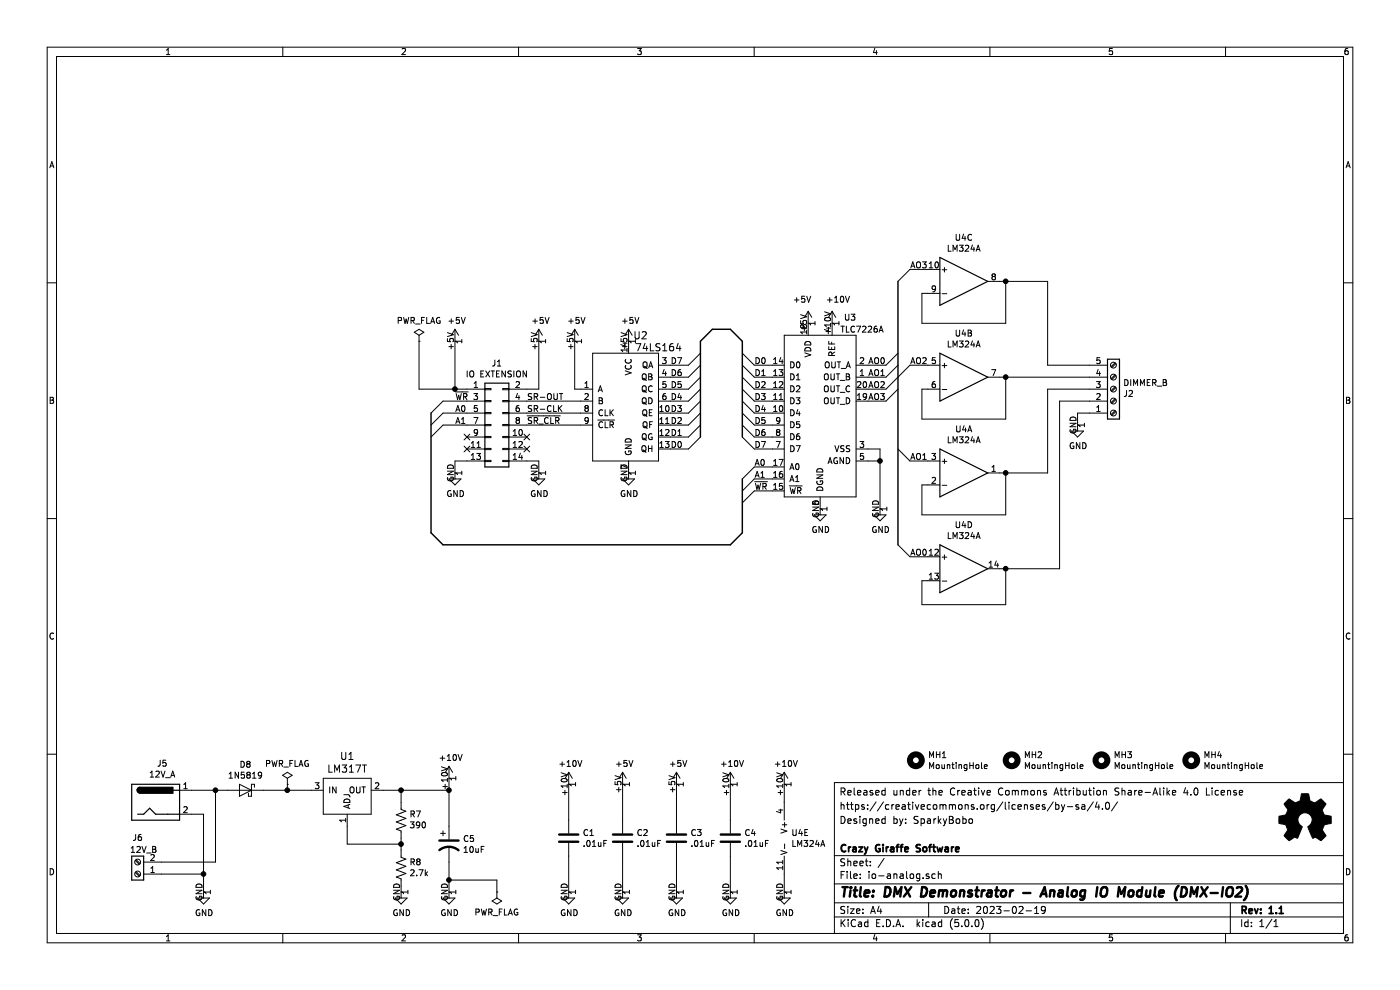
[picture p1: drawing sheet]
EESchema Schematic File Version 4
LIBS:io-analog-cache
EELAYER 26 0
EELAYER END
$Descr A4 11693 8268
encoding utf-8
Sheet 1 1
Title "DMX Demonstrator - Analog IO Module (DMX-IO2)"
Date "2023-02-19"
Rev "1.1"
Comp "Crazy Giraffe Software"
Comment1 ""
Comment2 "Designed by: SparkyBobo"
Comment3 "https://creativecommons.org/licenses/by-sa/4.0/"
Comment4 "Released under the Creative Commons Attribution Share-Alike 4.0 License"
$EndDescr
Wire Wire Line
	4150 7350 3750 7350
Wire Wire Line
	4150 7450 4150 7350
$Comp
L power:PWR_FLAG #FLG0101
U 1 1
P 4150 7450
F 0 "#FLG0101" H 4150 7525 50  0001 C CNN
F 1 "PWR_FLAG" H 4150 7623 50  0000 C CNN
F 2 "" H 4150 7450 50  0001 C CNN
F 3 "~" H 4150 7450 50  0001 C CNN
	1    4150 7450
	-1   0    0    1   
$EndComp
Text Label 6300 4100 0    50   ~ 0
~WR
Text Label 6300 3900 0    50   ~ 0
A0
Text Label 6300 4000 0    50   ~ 0
A1
$Comp
L power:GND #PWR0105
U 1 1
P 5250 3950
F 0 "#PWR0105" H 5250 3700 50  0001 C CNN
F 1 "GND" H 5255 3777 50  0000 C CNN
F 2 "" H 5250 3950 50  0001 C CNN
F 3 "" H 5250 3950 50  0001 C CNN
	1    5250 3950
	1    0    0    -1  
$EndComp
$Comp
L power:+5V #PWR0106
U 1 1
P 5250 2850
F 0 "#PWR0106" H 5250 2700 50  0001 C CNN
F 1 "+5V" H 5265 3023 50  0000 C CNN
F 2 "" H 5250 2850 50  0001 C CNN
F 3 "" H 5250 2850 50  0001 C CNN
	1    5250 2850
	1    0    0    -1  
$EndComp
Wire Wire Line
	4800 3250 4850 3250
Wire Wire Line
	6450 3050 6300 3050
$Comp
L power:GND #PWR0108
U 1 1
P 6850 4250
F 0 "#PWR0108" H 6850 4000 50  0001 C CNN
F 1 "GND" H 6855 4077 50  0000 C CNN
F 2 "" H 6850 4250 50  0001 C CNN
F 3 "" H 6850 4250 50  0001 C CNN
	1    6850 4250
	1    0    0    -1  
$EndComp
$Comp
L power:+5V #PWR0109
U 1 1
P 6750 2700
F 0 "#PWR0109" H 6750 2550 50  0001 C CNN
F 1 "+5V" H 6700 2900 50  0000 C CNN
F 2 "" H 6750 2700 50  0001 C CNN
F 3 "" H 6750 2700 50  0001 C CNN
	1    6750 2700
	1    0    0    -1  
$EndComp
$Comp
L power:+10V #PWR0110
U 1 1
P 6950 2700
F 0 "#PWR0110" H 6950 2550 50  0001 C CNN
F 1 "+10V" H 7000 2900 50  0000 C CNN
F 2 "" H 6950 2700 50  0001 C CNN
F 3 "" H 6950 2700 50  0001 C CNN
	1    6950 2700
	1    0    0    -1  
$EndComp
$Comp
L power:GND #PWR0111
U 1 1
P 9000 3550
F 0 "#PWR0111" H 9000 3300 50  0001 C CNN
F 1 "GND" H 9005 3377 50  0000 C CNN
F 2 "" H 9000 3550 50  0001 C CNN
F 3 "" H 9000 3550 50  0001 C CNN
	1    9000 3550
	1    0    0    -1  
$EndComp
Wire Wire Line
	9000 3550 9000 3450
$Comp
L Connector:Screw_Terminal_01x05 J2
U 1 1
P 9300 3250
F 0 "J2" H 9380 3292 50  0000 L CNN
F 1 "DIMMER_B" H 9380 3201 50  0000 L CNN
F 2 "Connector_Phoenix_MSTB:PhoenixContact_MSTBA_2,5_5-G-5,08_1x05_P5.08mm_Horizontal" H 9300 3250 50  0001 C CNN
F 3 "~" H 9300 3250 50  0001 C CNN
	1    9300 3250
	1    0    0    1   
$EndComp
Wire Wire Line
	3750 6500 3750 6600
$Comp
L power:+10V #PWR0114
U 1 1
P 3750 6500
F 0 "#PWR0114" H 3750 6350 50  0001 C CNN
F 1 "+10V" H 3765 6673 50  0000 C CNN
F 2 "" H 3750 6500 50  0001 C CNN
F 3 "" H 3750 6500 50  0001 C CNN
	1    3750 6500
	1    0    0    -1  
$EndComp
$Comp
L Device:CP1 C5
U 1 1
P 3750 7050
F 0 "C5" H 3865 7096 50  0000 L CNN
F 1 "10uF" H 3865 7005 50  0000 L CNN
F 2 "Capacitor_THT:CP_Radial_D5.0mm_P2.50mm" H 3750 7050 50  0001 C CNN
F 3 "~" H 3750 7050 50  0001 C CNN
	1    3750 7050
	1    0    0    -1  
$EndComp
$Comp
L dk_PMIC-Voltage-Regulators-Linear:LM317T U1
U 1 1
P 2900 6600
F 0 "U1" H 2900 6887 60  0000 C CNN
F 1 "LM317T" H 2900 6781 60  0000 C CNN
F 2 "Package_TO_SOT_THT:TO-220-3_Horizontal_TabDown" H 3100 6800 60  0001 L CNN
F 3 "http://www.st.com/content/ccc/resource/technical/document/datasheet/group1/a0/db/e6/9b/6f/9c/45/7b/CD00000455/files/CD00000455.pdf/jcr:content/translations/en.CD00000455.pdf" H 3100 6900 60  0001 L CNN
F 4 "497-1575-5-ND" H 3100 7000 60  0001 L CNN "Digi-Key_PN"
F 5 "LM317T" H 3100 7100 60  0001 L CNN "MPN"
F 6 "Integrated Circuits (ICs)" H 3100 7200 60  0001 L CNN "Category"
F 7 "PMIC - Voltage Regulators - Linear" H 3100 7300 60  0001 L CNN "Family"
F 8 "http://www.st.com/content/ccc/resource/technical/document/datasheet/group1/a0/db/e6/9b/6f/9c/45/7b/CD00000455/files/CD00000455.pdf/jcr:content/translations/en.CD00000455.pdf" H 3100 7400 60  0001 L CNN "DK_Datasheet_Link"
F 9 "/product-detail/en/stmicroelectronics/LM317T/497-1575-5-ND/591677" H 3100 7500 60  0001 L CNN "DK_Detail_Page"
F 10 "IC REG LIN POS ADJ 1.5A TO220AB" H 3100 7600 60  0001 L CNN "Description"
F 11 "STMicroelectronics" H 3100 7700 60  0001 L CNN "Manufacturer"
F 12 "Active" H 3100 7800 60  0001 L CNN "Status"
	1    2900 6600
	1    0    0    -1  
$EndComp
$Comp
L Device:R_US R7
U 1 1
P 3350 6850
F 0 "R7" H 3282 6804 50  0000 R CNN
F 1 "390" H 3282 6895 50  0000 R CNN
F 2 "Resistor_THT:R_Axial_DIN0207_L6.3mm_D2.5mm_P10.16mm_Horizontal" V 3390 6840 50  0001 C CNN
F 3 "~" H 3350 6850 50  0001 C CNN
	1    3350 6850
	-1   0    0    1   
$EndComp
$Comp
L Device:R_US R8
U 1 1
P 3350 7250
F 0 "R8" H 3282 7204 50  0000 R CNN
F 1 "2.7k" H 3282 7295 50  0000 R CNN
F 2 "Resistor_THT:R_Axial_DIN0207_L6.3mm_D2.5mm_P10.16mm_Horizontal" V 3390 7240 50  0001 C CNN
F 3 "~" H 3350 7250 50  0001 C CNN
	1    3350 7250
	-1   0    0    1   
$EndComp
Wire Wire Line
	3200 6600 3350 6600
Wire Wire Line
	3350 6700 3350 6600
Connection ~ 3350 6600
Wire Wire Line
	3350 6600 3750 6600
Wire Wire Line
	3350 7000 3350 7050
Wire Wire Line
	3350 7050 2900 7050
Wire Wire Line
	2900 7050 2900 6900
Connection ~ 3350 7050
Wire Wire Line
	3350 7050 3350 7100
$Comp
L power:GND #PWR0115
U 1 1
P 3350 7450
F 0 "#PWR0115" H 3350 7200 50  0001 C CNN
F 1 "GND" H 3355 7277 50  0000 C CNN
F 2 "" H 3350 7450 50  0001 C CNN
F 3 "" H 3350 7450 50  0001 C CNN
	1    3350 7450
	1    0    0    -1  
$EndComp
Wire Wire Line
	3350 7450 3350 7400
Connection ~ 3750 6600
$Comp
L power:GND #PWR0116
U 1 1
P 3750 7450
F 0 "#PWR0116" H 3750 7200 50  0001 C CNN
F 1 "GND" H 3755 7277 50  0000 C CNN
F 2 "" H 3750 7450 50  0001 C CNN
F 3 "" H 3750 7450 50  0001 C CNN
	1    3750 7450
	1    0    0    -1  
$EndComp
Wire Wire Line
	3750 6900 3750 6600
Wire Wire Line
	3750 7200 3750 7350
$Comp
L Connector:Screw_Terminal_01x02 J6
U 1 1
P 1150 7300
F 0 "J6" H 1150 7000 50  0000 C CNN
F 1 "12V_B" H 1100 7100 50  0000 C CNN
F 2 "Connector_Phoenix_MSTB:PhoenixContact_MSTBA_2,5_2-G-5,08_1x02_P5.08mm_Horizontal" H 1150 7300 50  0001 C CNN
F 3 "~" H 1150 7300 50  0001 C CNN
	1    1150 7300
	-1   0    0    1   
$EndComp
$Comp
L Connector:Barrel_Jack J5
U 1 1
P 1300 6700
F 0 "J5" H 1355 7025 50  0000 C CNN
F 1 "12V_A" H 1355 6934 50  0000 C CNN
F 2 "Connector_BarrelJack:BarrelJack_CUI_PJ-063AH_Horizontal" H 1350 6660 50  0001 C CNN
F 3 "~" H 1350 6660 50  0001 C CNN
	1    1300 6700
	1    0    0    -1  
$EndComp
$Comp
L Diode:1N5819 D8
U 1 1
P 2050 6600
F 0 "D8" H 2050 6816 50  0000 C CNN
F 1 "1N5819" H 2050 6725 50  0000 C CNN
F 2 "Diode_THT:D_DO-41_SOD81_P10.16mm_Horizontal" H 2050 6425 50  0001 C CNN
F 3 "http://www.vishay.com/docs/88525/1n5817.pdf" H 2050 6600 50  0001 C CNN
	1    2050 6600
	-1   0    0    -1  
$EndComp
Wire Wire Line
	2200 6600 2400 6600
Wire Wire Line
	1600 6600 1800 6600
Wire Wire Line
	1600 6800 1700 6800
Wire Wire Line
	1700 6800 1700 7300
$Comp
L power:GND #PWR0117
U 1 1
P 1700 7450
F 0 "#PWR0117" H 1700 7200 50  0001 C CNN
F 1 "GND" H 1705 7277 50  0000 C CNN
F 2 "" H 1700 7450 50  0001 C CNN
F 3 "" H 1700 7450 50  0001 C CNN
	1    1700 7450
	1    0    0    -1  
$EndComp
Wire Wire Line
	1350 7300 1700 7300
Connection ~ 1700 7300
Wire Wire Line
	1700 7300 1700 7450
Wire Wire Line
	1350 7200 1800 7200
Wire Wire Line
	1800 7200 1800 6600
Connection ~ 1800 6600
Connection ~ 3750 7350
Wire Wire Line
	3750 7350 3750 7450
$Comp
L Device:C C1
U 1 1
P 4750 7000
F 0 "C1" H 4865 7046 50  0000 L CNN
F 1 ".01uF" H 4865 6955 50  0000 L CNN
F 2 "Capacitors:CAP-PTH-2.54" H 4788 6850 50  0001 C CNN
F 3 "~" H 4750 7000 50  0001 C CNN
	1    4750 7000
	1    0    0    -1  
$EndComp
$Comp
L Device:C C2
U 1 1
P 5200 7000
F 0 "C2" H 5315 7046 50  0000 L CNN
F 1 ".01uF" H 5315 6955 50  0000 L CNN
F 2 "Capacitors:CAP-PTH-2.54" H 5238 6850 50  0001 C CNN
F 3 "~" H 5200 7000 50  0001 C CNN
	1    5200 7000
	1    0    0    -1  
$EndComp
$Comp
L Device:C C3
U 1 1
P 5650 7000
F 0 "C3" H 5765 7046 50  0000 L CNN
F 1 ".01uF" H 5765 6955 50  0000 L CNN
F 2 "Capacitors:CAP-PTH-2.54" H 5688 6850 50  0001 C CNN
F 3 "~" H 5650 7000 50  0001 C CNN
	1    5650 7000
	1    0    0    -1  
$EndComp
$Comp
L power:GND #PWR0118
U 1 1
P 4750 7450
F 0 "#PWR0118" H 4750 7200 50  0001 C CNN
F 1 "GND" H 4755 7277 50  0000 C CNN
F 2 "" H 4750 7450 50  0001 C CNN
F 3 "" H 4750 7450 50  0001 C CNN
	1    4750 7450
	1    0    0    -1  
$EndComp
$Comp
L power:GND #PWR0119
U 1 1
P 5200 7450
F 0 "#PWR0119" H 5200 7200 50  0001 C CNN
F 1 "GND" H 5205 7277 50  0000 C CNN
F 2 "" H 5200 7450 50  0001 C CNN
F 3 "" H 5200 7450 50  0001 C CNN
	1    5200 7450
	1    0    0    -1  
$EndComp
$Comp
L power:GND #PWR0120
U 1 1
P 5650 7450
F 0 "#PWR0120" H 5650 7200 50  0001 C CNN
F 1 "GND" H 5655 7277 50  0000 C CNN
F 2 "" H 5650 7450 50  0001 C CNN
F 3 "" H 5650 7450 50  0001 C CNN
	1    5650 7450
	1    0    0    -1  
$EndComp
$Comp
L power:+10V #PWR0121
U 1 1
P 4750 6550
F 0 "#PWR0121" H 4750 6400 50  0001 C CNN
F 1 "+10V" H 4765 6723 50  0000 C CNN
F 2 "" H 4750 6550 50  0001 C CNN
F 3 "" H 4750 6550 50  0001 C CNN
	1    4750 6550
	1    0    0    -1  
$EndComp
$Comp
L power:+5V #PWR0122
U 1 1
P 5200 6550
F 0 "#PWR0122" H 5200 6400 50  0001 C CNN
F 1 "+5V" H 5215 6723 50  0000 C CNN
F 2 "" H 5200 6550 50  0001 C CNN
F 3 "" H 5200 6550 50  0001 C CNN
	1    5200 6550
	1    0    0    -1  
$EndComp
$Comp
L power:+5V #PWR0123
U 1 1
P 5650 6550
F 0 "#PWR0123" H 5650 6400 50  0001 C CNN
F 1 "+5V" H 5665 6723 50  0000 C CNN
F 2 "" H 5650 6550 50  0001 C CNN
F 3 "" H 5650 6550 50  0001 C CNN
	1    5650 6550
	1    0    0    -1  
$EndComp
Wire Wire Line
	4750 7450 4750 7150
Wire Wire Line
	4750 6850 4750 6550
Wire Wire Line
	5200 6550 5200 6850
Wire Wire Line
	5200 7150 5200 7450
Wire Wire Line
	5650 7450 5650 7150
Wire Wire Line
	5650 6850 5650 6550
$Comp
L CrazyGiraffe_DMXDemonstrator:74LS164 U2
U 1 1
P 5250 3450
F 0 "U2" H 5350 4100 60  0000 C CNN
F 1 "74LS164" H 5500 4000 60  0000 C CNN
F 2 "Package_DIP:DIP-14_W7.62mm" H 4550 2600 60  0001 L CNN
F 3 "http://www.ti.com/general/docs/suppproductinfo.tsp?distId=10&gotoUrl=http%3A%2F%2Fwww.ti.com%2Flit%2Fgpn%2Fsn74hc164" H 2750 2450 60  0001 L CNN
	1    5250 3450
	1    0    0    -1  
$EndComp
$Comp
L power:+5V #PWR0124
U 1 1
P 4800 2850
F 0 "#PWR0124" H 4800 2700 50  0001 C CNN
F 1 "+5V" H 4815 3023 50  0000 C CNN
F 2 "" H 4800 2850 50  0001 C CNN
F 3 "" H 4800 2850 50  0001 C CNN
	1    4800 2850
	1    0    0    -1  
$EndComp
Wire Wire Line
	4800 2850 4800 3250
$Comp
L CrazyGiraffe_DMXDemonstrator:TLC7226A U3
U 1 1
P 6850 3200
F 0 "U3" H 7100 3750 50  0000 C CNN
F 1 "TLC7226A" H 7200 3650 50  0000 C CNN
F 2 "Package_DIP:DIP-20_W7.62mm" H 6850 1800 50  0001 C CNN
F 3 "https://www.ti.com/lit/ds/symlink/tlc7226.pdf?HQS=TI-null-null-mousermode-df-pf-null-wwe&ts=1597106258697" H 7200 1700 50  0001 C CNN
	1    6850 3200
	1    0    0    -1  
$EndComp
$Comp
L power:GND #PWR0125
U 1 1
P 7350 4250
F 0 "#PWR0125" H 7350 4000 50  0001 C CNN
F 1 "GND" H 7355 4077 50  0000 C CNN
F 2 "" H 7350 4250 50  0001 C CNN
F 3 "" H 7350 4250 50  0001 C CNN
	1    7350 4250
	1    0    0    -1  
$EndComp
Wire Wire Line
	7350 4250 7350 3850
Wire Wire Line
	7350 3750 7250 3750
Wire Wire Line
	7250 3850 7350 3850
Connection ~ 7350 3850
Wire Wire Line
	7350 3850 7350 3750
Wire Wire Line
	1800 6600 1900 6600
$Comp
L power:PWR_FLAG #FLG01
U 1 1
P 2400 6550
F 0 "#FLG01" H 2400 6625 50  0001 C CNN
F 1 "PWR_FLAG" H 2400 6723 50  0000 C CNN
F 2 "" H 2400 6550 50  0001 C CNN
F 3 "~" H 2400 6550 50  0001 C CNN
	1    2400 6550
	1    0    0    -1  
$EndComp
Wire Wire Line
	2400 6550 2400 6600
Connection ~ 2400 6600
Wire Wire Line
	2400 6600 2600 6600
Wire Wire Line
	6300 4100 6450 4100
Wire Wire Line
	6300 4000 6450 4000
Wire Wire Line
	6300 3900 6450 3900
Entry Wire Line
	6200 4000 6300 3900
Entry Wire Line
	6200 4100 6300 4000
Entry Wire Line
	6200 4200 6300 4100
$Comp
L Graphic:Logo_Open_Hardware_Small #LOGO1
U 1 1
P 10900 6850
F 0 "#LOGO1" H 10900 7125 50  0001 C CNN
F 1 "Logo_Open_Hardware_Small" H 10900 6625 50  0001 C CNN
F 2 "" H 10900 6850 50  0001 C CNN
F 3 "~" H 10900 6850 50  0001 C CNN
	1    10900 6850
	1    0    0    -1  
$EndComp
Entry Bus Bus
	6100 4550 6200 4450
Entry Wire Line
	7400 3050 7500 2950
Entry Wire Line
	7400 3150 7500 3050
Entry Wire Line
	7400 3250 7500 3150
Entry Wire Line
	7400 3350 7500 3250
Wire Wire Line
	9000 3450 9100 3450
Entry Wire Line
	7500 2350 7600 2250
Entry Wire Line
	7500 3150 7600 3050
Entry Wire Line
	7500 3750 7600 3850
Entry Wire Line
	7500 4550 7600 4650
Wire Wire Line
	7250 3050 7400 3050
Wire Wire Line
	7250 3150 7400 3150
Wire Wire Line
	7250 3250 7400 3250
Wire Wire Line
	7250 3350 7400 3350
Wire Wire Line
	7600 4650 7750 4650
Wire Wire Line
	7600 2250 7750 2250
Wire Wire Line
	7600 3050 7750 3050
Text Label 7250 3050 0    50   ~ 0
AO0
Text Label 7250 3150 0    50   ~ 0
AO1
Text Label 7250 3250 0    50   ~ 0
AO2
Text Label 7250 3350 0    50   ~ 0
AO3
Text Label 7600 4650 0    50   ~ 0
AO0
Text Label 7600 3850 0    50   ~ 0
AO1
Text Label 7600 3050 0    50   ~ 0
AO2
Text Label 7600 2250 0    50   ~ 0
AO3
$Comp
L Amplifier_Operational:LM324A U4
U 1 1
P 8050 3950
F 0 "U4" H 8050 4317 50  0000 C CNN
F 1 "LM324A" H 8050 4226 50  0000 C CNN
F 2 "Package_DIP:DIP-14_W7.62mm" H 8000 4050 50  0001 C CNN
F 3 "http://www.ti.com/lit/ds/symlink/lm2902-n.pdf" H 8100 4150 50  0001 C CNN
	1    8050 3950
	1    0    0    -1  
$EndComp
$Comp
L Amplifier_Operational:LM324A U4
U 2 1
P 8050 3150
F 0 "U4" H 8050 3517 50  0000 C CNN
F 1 "LM324A" H 8050 3426 50  0000 C CNN
F 2 "Package_DIP:DIP-14_W7.62mm" H 8000 3250 50  0001 C CNN
F 3 "http://www.ti.com/lit/ds/symlink/lm2902-n.pdf" H 8100 3350 50  0001 C CNN
	2    8050 3150
	1    0    0    -1  
$EndComp
$Comp
L Amplifier_Operational:LM324A U4
U 3 1
P 8050 2350
F 0 "U4" H 8050 2717 50  0000 C CNN
F 1 "LM324A" H 8050 2626 50  0000 C CNN
F 2 "Package_DIP:DIP-14_W7.62mm" H 8000 2450 50  0001 C CNN
F 3 "http://www.ti.com/lit/ds/symlink/lm2902-n.pdf" H 8100 2550 50  0001 C CNN
	3    8050 2350
	1    0    0    -1  
$EndComp
$Comp
L Amplifier_Operational:LM324A U4
U 4 1
P 8050 4750
F 0 "U4" H 8050 5117 50  0000 C CNN
F 1 "LM324A" H 8050 5026 50  0000 C CNN
F 2 "Package_DIP:DIP-14_W7.62mm" H 8000 4850 50  0001 C CNN
F 3 "http://www.ti.com/lit/ds/symlink/lm2902-n.pdf" H 8100 4950 50  0001 C CNN
	4    8050 4750
	1    0    0    -1  
$EndComp
$Comp
L Amplifier_Operational:LM324A U4
U 5 1
P 6650 7000
F 0 "U4" H 6608 7046 50  0000 L CNN
F 1 "LM324A" H 6608 6955 50  0000 L CNN
F 2 "Package_DIP:DIP-14_W7.62mm" H 6600 7100 50  0001 C CNN
F 3 "http://www.ti.com/lit/ds/symlink/lm2902-n.pdf" H 6700 7200 50  0001 C CNN
	5    6650 7000
	1    0    0    -1  
$EndComp
Wire Wire Line
	7750 4850 7700 4850
Wire Wire Line
	7700 4850 7700 5050
Wire Wire Line
	7700 5050 8400 5050
Wire Wire Line
	8400 5050 8400 4750
Wire Wire Line
	8400 4750 8350 4750
Connection ~ 8400 4750
Wire Wire Line
	7750 4050 7700 4050
Wire Wire Line
	7700 4050 7700 4300
Wire Wire Line
	7700 4300 8400 4300
Wire Wire Line
	8400 4300 8400 3950
Wire Wire Line
	8400 3950 8350 3950
Wire Wire Line
	8400 3950 8750 3950
Connection ~ 8400 3950
Wire Wire Line
	7750 3250 7700 3250
Wire Wire Line
	7700 3250 7700 3500
Wire Wire Line
	7700 3500 8400 3500
Wire Wire Line
	8400 3500 8400 3150
Wire Wire Line
	8400 3150 8350 3150
Connection ~ 8400 3150
Wire Wire Line
	7750 2450 7700 2450
Wire Wire Line
	7700 2450 7700 2700
Wire Wire Line
	7700 2700 8400 2700
Wire Wire Line
	8400 2700 8400 2350
Wire Wire Line
	8400 2350 8350 2350
Connection ~ 8400 2350
Wire Wire Line
	7600 3850 7750 3850
Wire Wire Line
	8400 3150 9100 3150
Wire Wire Line
	9100 3050 8750 3050
Wire Wire Line
	8750 3050 8750 2350
Wire Wire Line
	8400 2350 8750 2350
Wire Wire Line
	9100 3250 8750 3250
Wire Wire Line
	8750 3250 8750 3950
Wire Wire Line
	9100 3350 8850 3350
Wire Wire Line
	8850 3350 8850 4750
Wire Wire Line
	8400 4750 8850 4750
$Comp
L Device:C C4
U 1 1
P 6100 7000
F 0 "C4" H 6215 7046 50  0000 L CNN
F 1 ".01uF" H 6215 6955 50  0000 L CNN
F 2 "Capacitors:CAP-PTH-2.54" H 6138 6850 50  0001 C CNN
F 3 "~" H 6100 7000 50  0001 C CNN
	1    6100 7000
	1    0    0    -1  
$EndComp
$Comp
L power:GND #PWR03
U 1 1
P 6100 7450
F 0 "#PWR03" H 6100 7200 50  0001 C CNN
F 1 "GND" H 6105 7277 50  0000 C CNN
F 2 "" H 6100 7450 50  0001 C CNN
F 3 "" H 6100 7450 50  0001 C CNN
	1    6100 7450
	1    0    0    -1  
$EndComp
Wire Wire Line
	6100 7450 6100 7150
Wire Wire Line
	6100 6850 6100 6550
$Comp
L power:GND #PWR04
U 1 1
P 6550 7450
F 0 "#PWR04" H 6550 7200 50  0001 C CNN
F 1 "GND" H 6555 7277 50  0000 C CNN
F 2 "" H 6550 7450 50  0001 C CNN
F 3 "" H 6550 7450 50  0001 C CNN
	1    6550 7450
	1    0    0    -1  
$EndComp
Wire Wire Line
	6550 6700 6550 6550
Wire Wire Line
	6550 7300 6550 7450
$Comp
L power:+10V #PWR0107
U 1 1
P 6550 6550
F 0 "#PWR0107" H 6550 6400 50  0001 C CNN
F 1 "+10V" H 6565 6723 50  0000 C CNN
F 2 "" H 6550 6550 50  0001 C CNN
F 3 "" H 6550 6550 50  0001 C CNN
	1    6550 6550
	1    0    0    -1  
$EndComp
$Comp
L power:+10V #PWR0112
U 1 1
P 6100 6550
F 0 "#PWR0112" H 6100 6400 50  0001 C CNN
F 1 "+10V" H 6115 6723 50  0000 C CNN
F 2 "" H 6100 6550 50  0001 C CNN
F 3 "" H 6100 6550 50  0001 C CNN
	1    6100 6550
	1    0    0    -1  
$EndComp
$Comp
L Connector_Generic:Conn_02x07_Odd_Even J1
U 1 1
P 4100 3550
F 0 "J1" H 4150 4067 50  0000 C CNN
F 1 "IO EXTENSION" H 4150 3976 50  0000 C CNN
F 2 "Connector_IDC:IDC-Header_2x07_P2.54mm_Horizontal" H 4100 3550 50  0001 C CNN
F 3 "~" H 4100 3550 50  0001 C CNN
	1    4100 3550
	1    0    0    -1  
$EndComp
$Comp
L power:+5V #PWR0101
U 1 1
P 4500 2850
F 0 "#PWR0101" H 4500 2700 50  0001 C CNN
F 1 "+5V" H 4515 3023 50  0000 C CNN
F 2 "" H 4500 2850 50  0001 C CNN
F 3 "" H 4500 2850 50  0001 C CNN
	1    4500 2850
	1    0    0    -1  
$EndComp
$Comp
L power:+5V #PWR0102
U 1 1
P 3800 2850
F 0 "#PWR0102" H 3800 2700 50  0001 C CNN
F 1 "+5V" H 3815 3023 50  0000 C CNN
F 2 "" H 3800 2850 50  0001 C CNN
F 3 "" H 3800 2850 50  0001 C CNN
	1    3800 2850
	1    0    0    -1  
$EndComp
$Comp
L power:GND #PWR0103
U 1 1
P 4500 3950
F 0 "#PWR0103" H 4500 3700 50  0001 C CNN
F 1 "GND" H 4505 3777 50  0000 C CNN
F 2 "" H 4500 3950 50  0001 C CNN
F 3 "" H 4500 3950 50  0001 C CNN
	1    4500 3950
	1    0    0    -1  
$EndComp
$Comp
L power:GND #PWR0104
U 1 1
P 3800 3950
F 0 "#PWR0104" H 3800 3700 50  0001 C CNN
F 1 "GND" H 3805 3777 50  0000 C CNN
F 2 "" H 3800 3950 50  0001 C CNN
F 3 "" H 3800 3950 50  0001 C CNN
	1    3800 3950
	1    0    0    -1  
$EndComp
Wire Wire Line
	3800 3950 3800 3850
Wire Wire Line
	4400 3250 4500 3250
Wire Wire Line
	4500 3250 4500 2850
Wire Wire Line
	3800 2850 3800 3250
Wire Wire Line
	3800 3250 3900 3250
Wire Wire Line
	3900 3850 3800 3850
Wire Wire Line
	4400 3850 4500 3850
Wire Wire Line
	4500 3850 4500 3950
NoConn ~ 4400 3650
Wire Bus Line
	6100 4550 3700 4550
Wire Wire Line
	3900 3350 3700 3350
Wire Wire Line
	3700 3450 3900 3450
Wire Wire Line
	3700 3550 3900 3550
NoConn ~ 3900 3650
NoConn ~ 3900 3750
Entry Wire Line
	3600 3450 3700 3350
Entry Wire Line
	3600 3550 3700 3450
Entry Wire Line
	3600 3650 3700 3550
Entry Bus Bus
	3600 4450 3700 4550
Text Label 3800 3450 0    50   ~ 0
A0
Text Label 3800 3550 0    50   ~ 0
A1
Text Label 3800 3350 0    50   ~ 0
~WR
$Comp
L Mechanical:MountingHole MH2
U 1 1
P 8450 6350
F 0 "MH2" H 8550 6396 50  0000 L CNN
F 1 "MountingHole" H 8550 6305 50  0000 L CNN
F 2 "MountingHole:MountingHole_3.2mm_M3" H 8450 6350 50  0001 C CNN
F 3 "~" H 8450 6350 50  0001 C CNN
	1    8450 6350
	1    0    0    -1  
$EndComp
$Comp
L Mechanical:MountingHole MH3
U 1 1
P 9200 6350
F 0 "MH3" H 9300 6396 50  0000 L CNN
F 1 "MountingHole" H 9300 6305 50  0000 L CNN
F 2 "MountingHole:MountingHole_3.2mm_M3" H 9200 6350 50  0001 C CNN
F 3 "~" H 9200 6350 50  0001 C CNN
	1    9200 6350
	1    0    0    -1  
$EndComp
$Comp
L Mechanical:MountingHole MH4
U 1 1
P 9950 6350
F 0 "MH4" H 10050 6396 50  0000 L CNN
F 1 "MountingHole" H 10050 6305 50  0000 L CNN
F 2 "MountingHole:MountingHole_3.2mm_M3" H 9950 6350 50  0001 C CNN
F 3 "~" H 9950 6350 50  0001 C CNN
	1    9950 6350
	1    0    0    -1  
$EndComp
$Comp
L Mechanical:MountingHole MH1
U 1 1
P 7650 6350
F 0 "MH1" H 7750 6396 50  0000 L CNN
F 1 "MountingHole" H 7750 6305 50  0000 L CNN
F 2 "MountingHole:MountingHole_3.2mm_M3" H 7650 6350 50  0001 C CNN
F 3 "~" H 7650 6350 50  0001 C CNN
	1    7650 6350
	1    0    0    -1  
$EndComp
$Comp
L power:PWR_FLAG #FLG0102
U 1 1
P 3500 2850
F 0 "#FLG0102" H 3500 2925 50  0001 C CNN
F 1 "PWR_FLAG" H 3500 3023 50  0000 C CNN
F 2 "" H 3500 2850 50  0001 C CNN
F 3 "~" H 3500 2850 50  0001 C CNN
	1    3500 2850
	1    0    0    -1  
$EndComp
Wire Wire Line
	3800 3250 3500 3250
Wire Wire Line
	3500 3250 3500 2850
NoConn ~ 4400 3750
Text Label 4400 3350 0    50   ~ 0
SR-OUT
Text Label 4400 3450 0    50   ~ 0
SR-CLK
Text Label 4400 3550 0    50   ~ 0
~SR_CLR
Connection ~ 3800 3250
Wire Wire Line
	4400 3350 4850 3350
Wire Wire Line
	4400 3450 4850 3450
Wire Wire Line
	4400 3550 4850 3550
Text Label 5600 3050 0    50   ~ 0
D7
Text Label 5600 3150 0    50   ~ 0
D6
Text Label 5600 3250 0    50   ~ 0
D5
Text Label 5600 3350 0    50   ~ 0
D4
Text Label 5600 3450 0    50   ~ 0
D3
Text Label 5600 3550 0    50   ~ 0
D2
Text Label 5600 3650 0    50   ~ 0
D1
Text Label 5600 3750 0    50   ~ 0
D0
Text Label 6300 3050 0    50   ~ 0
D0
Text Label 6300 3150 0    50   ~ 0
D1
Text Label 6300 3250 0    50   ~ 0
D2
Text Label 6300 3350 0    50   ~ 0
D3
Text Label 6300 3450 0    50   ~ 0
D4
Text Label 6300 3550 0    50   ~ 0
D5
Text Label 6300 3650 0    50   ~ 0
D6
Text Label 6300 3750 0    50   ~ 0
D7
Entry Wire Line
	5750 3050 5850 2950
Entry Wire Line
	5750 3150 5850 3050
Entry Wire Line
	5750 3250 5850 3150
Entry Wire Line
	5750 3350 5850 3250
Entry Wire Line
	5750 3450 5850 3350
Entry Wire Line
	5750 3550 5850 3450
Entry Wire Line
	5750 3650 5850 3550
Entry Wire Line
	5750 3750 5850 3650
Entry Wire Line
	6200 2950 6300 3050
Entry Wire Line
	6200 3050 6300 3150
Entry Wire Line
	6200 3150 6300 3250
Entry Wire Line
	6200 3250 6300 3350
Entry Wire Line
	6200 3350 6300 3450
Entry Wire Line
	6200 3450 6300 3550
Entry Wire Line
	6200 3550 6300 3650
Entry Wire Line
	6200 3650 6300 3750
Wire Wire Line
	6300 3150 6450 3150
Wire Wire Line
	6300 3250 6450 3250
Wire Wire Line
	6300 3350 6450 3350
Wire Wire Line
	6300 3450 6450 3450
Wire Wire Line
	6300 3550 6450 3550
Wire Wire Line
	6300 3650 6450 3650
Wire Wire Line
	6300 3750 6450 3750
Wire Wire Line
	5600 3050 5750 3050
Wire Wire Line
	5600 3150 5750 3150
Wire Wire Line
	5600 3250 5750 3250
Wire Wire Line
	5600 3350 5750 3350
Wire Wire Line
	5600 3450 5750 3450
Wire Wire Line
	5600 3550 5750 3550
Wire Wire Line
	5600 3650 5750 3650
Wire Wire Line
	5600 3750 5750 3750
Wire Bus Line
	6100 2750 5950 2750
Entry Bus Bus
	5850 2850 5950 2750
Entry Bus Bus
	6100 2750 6200 2850
Wire Bus Line
	6200 4000 6200 4450
Wire Bus Line
	3600 3450 3600 4450
Wire Bus Line
	7500 2350 7500 4550
Wire Bus Line
	6200 2850 6200 3650
Wire Bus Line
	5850 2850 5850 3650
$EndSCHEMATC
